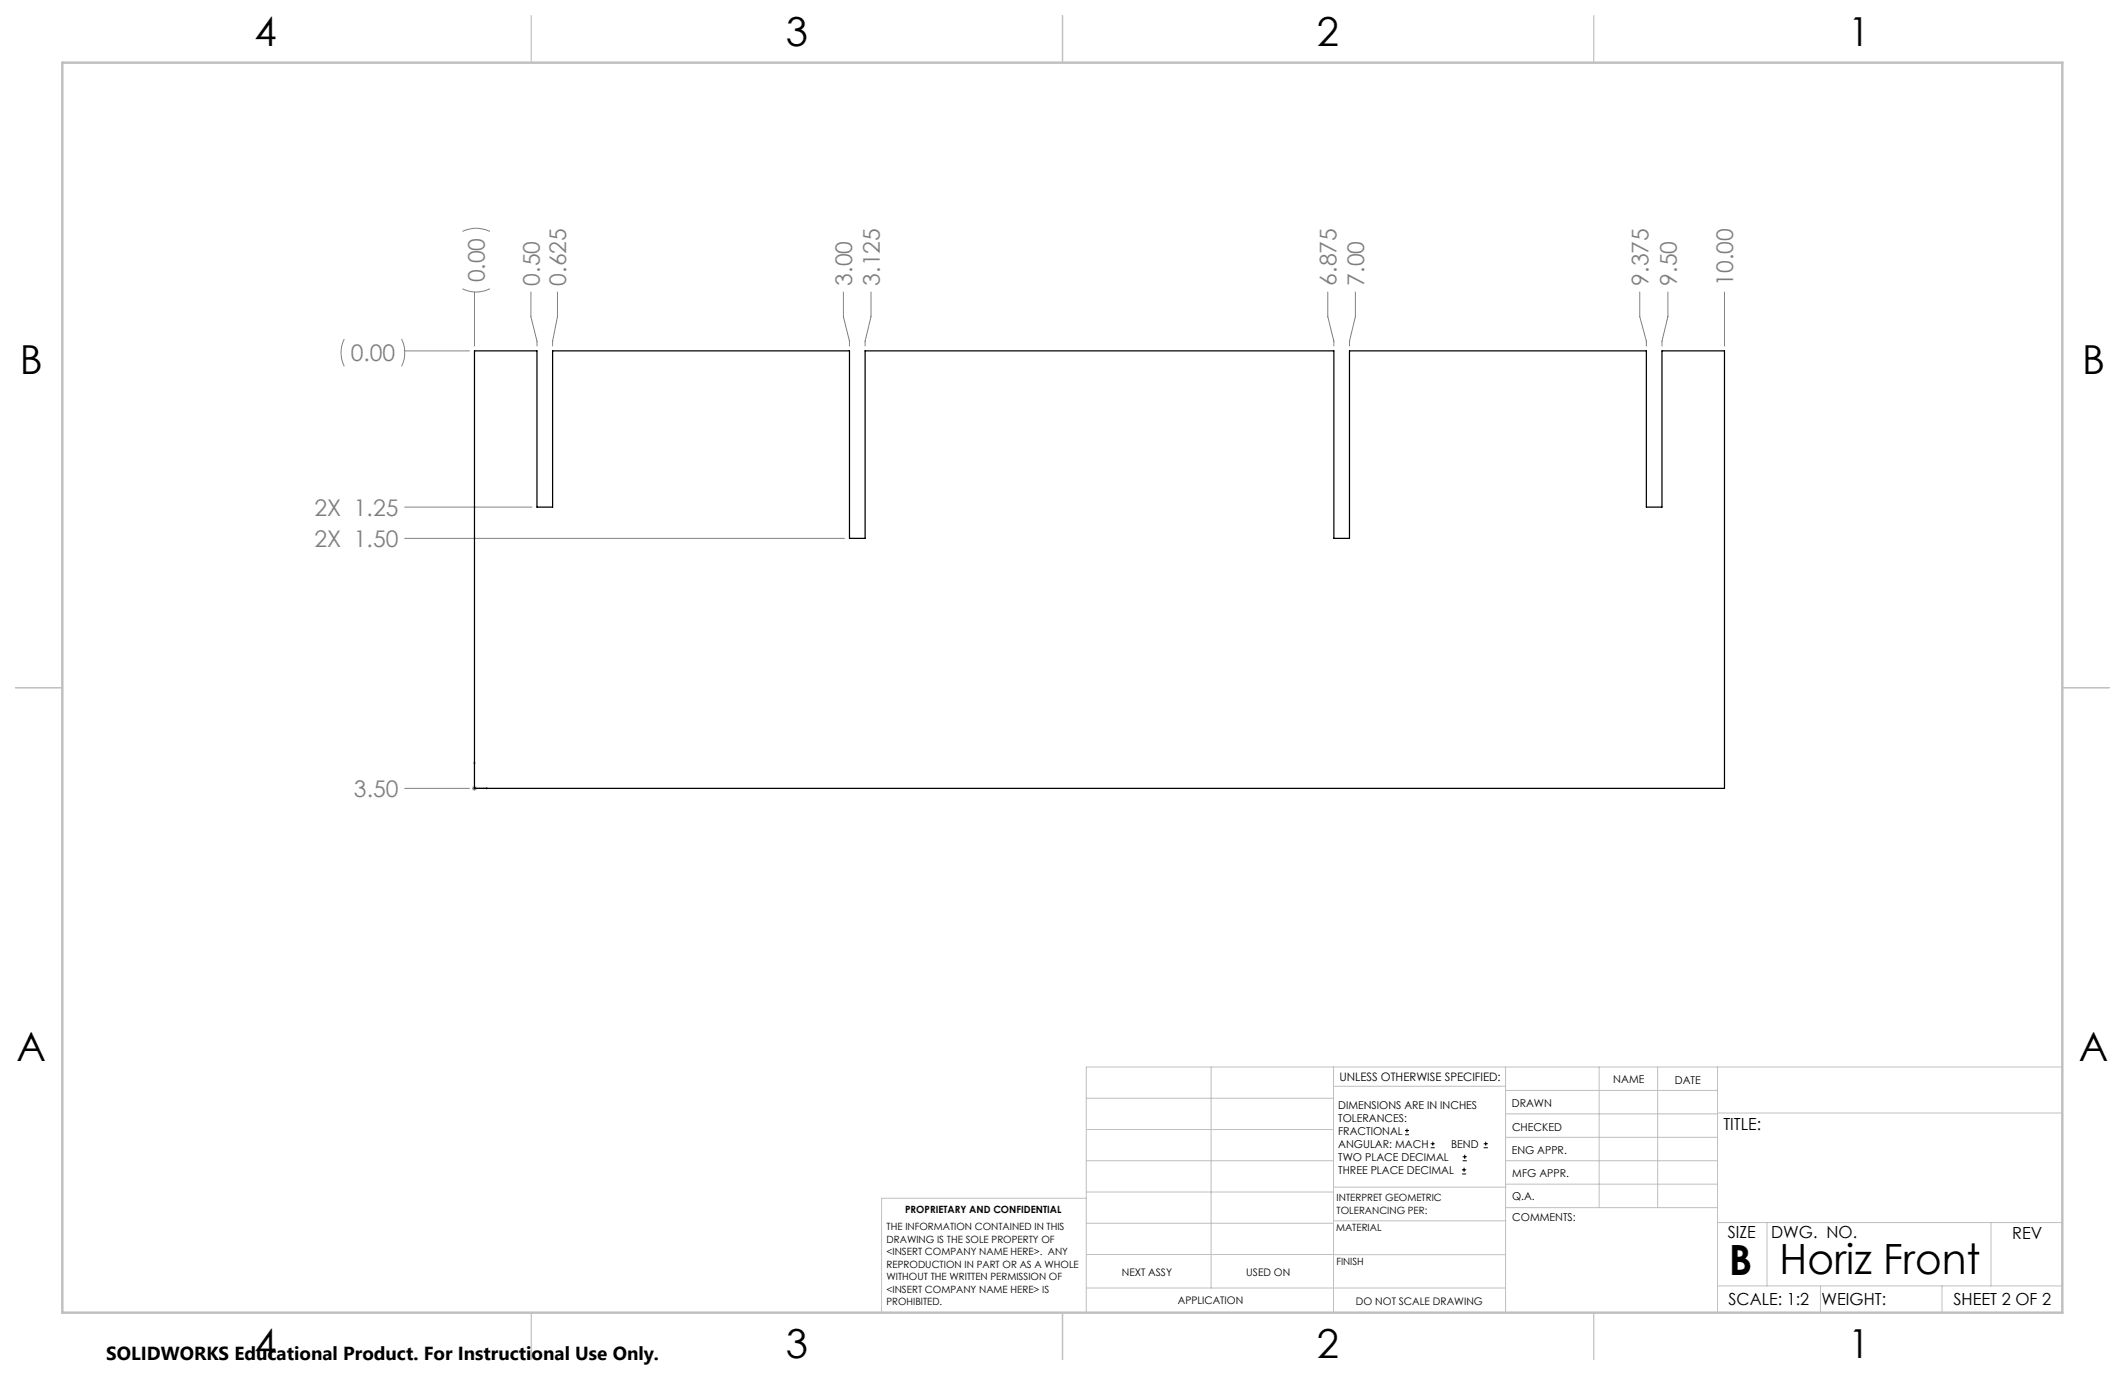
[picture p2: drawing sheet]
<svg xmlns="http://www.w3.org/2000/svg" width="432mm" height="279mm" viewBox="0 0 432 279" stroke-linecap="round" stroke-linejoin="round" font-family="sans-serif">
<g fill="none" stroke="#000" stroke-width=".2">
<path d="M285.5 230.6h.8M285.5 229.7h.8M285.9 229.3v.9M290.7 233.2h.8M290.7 232.4h.8M291.1 232v.8M297.1 238.5h.8M297.1 237.7h.8M297.2 235.9h.9M297.2 235.1h.9M297.5 237.3v.8M297.6 234.6v.9"/>
<path d="M301.5 233.2h.8M301.5 232.4h.8M301.9 232v.8"/>
</g>
<g fill="none" stroke="#808080" stroke-width=".2">
<path d="M94 58.7a6.1 6.1 0 0 0 5.6 0M94 47a6.4 6.4 0 0 1 5.6 0M96.4 59.3v11M107.9 59.3v5l1.2 5v1M113.3 59.3v5l-1 5v1M171.4 59.3v5l1.2 5v1M177 59.3v5l-1.2 5v1M269.8 59.3v5l1.2 5v1M275.4 59.3v5l-1.2 5v1M333.2 59.3v5l1.3 5v1M338.9 59.3v5l-1.2 5v1M350.4 59.3v11"/>
<path d="M70 68.9a6.1 6.1 0 0 0 0 5.5M81.6 68.9a6.4 6.4 0 0 1 0 5.5M82.2 71.3h13.2M82.2 103h25.9M82.2 109.4h89.4M96.1 159.8l.7 .7M96.4 159.7v1M96.8 159.8l-.7 .7M82.2 160.2h13.2M95.9 160.2h1"/>
</g>
<path d="M96.4 154.8v5.4h2.7M96.4 154.8l.1 .2h-.2zM98.8 160.1l.3 .1-.3 .1z" fill="none" stroke="#00f" stroke-width=".2"/>
<g fill="none" stroke="#c0c0c0" stroke-width=".2">
<path d="M246.1 216.8v44.9M271 216.8v49.9M305.9 216.8v49.9M324.9 216.8v28.6M336.8 216.8v28.6M349 216.8v49.9M419.1 216.8h-198.4v49.9M220.7 235.9h50.3M220.7 229.5h50.3M220.7 223.2h50.3M271 220.7h34.9M305.9 231.1h43.1"/>
<path d="M305.9 226.3h43.1M305.9 221.6h43.1M305.9 235.9h43.1M349 226.2h70.1M220.7 248.6h50.3M220.7 242.2h50.3M220.7 254.9h50.3M220.7 243.5h-41.6v23.2M271 255h34.9M271 248.1h35M271 241.2h35M305.9 240.6h43.1"/>
<path d="M306 245.4h43M349 248.4h70.1M359.1 248.4v12.9M404.6 248.4v12.9M220.7 261.7h85.2M349 261.3h70.1M369.9 261.3v5.4M394.6 261.3v5.4"/>
</g>
<path d="M108 3.2v9.5M215.9 3.2v9.5M323.8 3.2v9.5M3.1 139.7h9.6M419.1 139.7h9.5M108 266.7v9.6M215.9 266.7v9.6M323.8 266.7v9.6" fill="none" stroke="#c0c0c0" stroke-width=".25"/>
<path d="M12.7 12.7h406.4v254h-406.4z" fill="none" stroke="#c0c0c0" stroke-width=".5"/>
<path d="M98.8 160.1l.3 .1-.3 .1zM96.4 154.8l.1 .2h-.2z" fill="#00f"/>
<path d="M96.4 71.3h12.7v31.7h3.2v-31.7h60.3v38.1h3.2v-38.1h95.2v38.1h3.2v-38.1h60.3v31.7h3.2v-31.7h12.7v88.9h-254z" fill="none" stroke="#000" stroke-width=".25"/>
<g font-size="8.5">
<text x="351.3" y="259">B</text>
<text x="361.6" y="258.9">Horiz Front</text>
</g>
<g font-size="8.1">
<text x="51.7" y="9.3">4</text>
<text x="159.7" y="9.3">3</text>
<text x="267.6" y="9.3">2</text>
<text x="375.6" y="9.3">1</text>
<text x="4" y="76">B</text>
<text x="423.1" y="76">B</text>
<text x="3.3" y="215.7">A</text>
<text x="422.4" y="215.7">A</text>
<text x="51.7" y="276">4</text>
<text x="159.7" y="276">3</text>
<text x="267.6" y="276">2</text>
<text x="375.6" y="276">1</text>
</g>
<g font-size="4.7" fill="#808080">
<text x="98.5" y="57.4" transform="rotate(-90 98.5 57.4)">0.00</text>
<text x="109.7" y="58" transform="rotate(-90 109.7 58)">0.50</text>
<text x="115" y="58" transform="rotate(-90 115 58)">0.625</text>
<text x="173.2" y="58" transform="rotate(-90 173.2 58)">3.00</text>
<text x="178.8" y="58" transform="rotate(-90 178.8 58)">3.125</text>
<text x="271.6" y="58" transform="rotate(-90 271.6 58)">6.875</text>
<text x="277.2" y="58" transform="rotate(-90 277.2 58)">7.00</text>
<text x="335" y="58" transform="rotate(-90 335 58)">9.375</text>
<text x="340.7" y="58" transform="rotate(-90 340.7 58)">9.50</text>
<text x="352.2" y="58" transform="rotate(-90 352.2 58)">10.00</text>
<text x="71.3" y="73.4">0.00</text>
<text x="63.9" y="104.8">2X 1.25</text>
<text x="63.9" y="111.2">2X 1.50</text>
<text x="71.9" y="162">3.50</text>
</g>
<text font-size="3.8" x="21.6" y="276.3">SOLIDWORKS Educational Product. For Instructional Use Only.</text>
<g font-size="3.4">
<text x="350.2" y="229.5">TITLE:</text>
<text x="351.1" y="251.6">SIZE</text>
<text x="359.9" y="251.6">DWG. NO.</text>
<text x="408.9" y="251.7">REV</text>
<text x="351.2" y="265.2">SCALE: 1:2</text>
<text x="370.1" y="265.3">WEIGHT:</text>
<text x="396.9" y="265.2">SHEET 2 OF 2</text>
</g>
<text font-size="2.4" x="272.2" y="219.7">UNLESS OTHERWISE SPECIFIED:</text>
<g font-size="2.2">
<text x="327.8" y="220.1">NAME</text>
<text x="340.3" y="220.2">DATE</text>
<text x="271.9" y="225.3">DIMENSIONS ARE IN INCHES</text>
<text x="271.9" y="227.9">TOLERANCES:</text>
<text x="307.2" y="224.9">DRAWN</text>
<text x="271.9" y="230.6">FRACTIONAL</text>
<text x="271.9" y="233.2">ANGULAR: MACH</text>
<text x="294.9" y="233.2">BEND</text>
<text x="307.3" y="229.8">CHECKED</text>
<text x="271.9" y="235.9">TWO PLACE DECIMAL</text>
<text x="271.9" y="238.5">THREE PLACE DECIMAL</text>
<text x="307.2" y="234.5">ENG APPR.</text>
<text x="307.3" y="239.2">MFG APPR.</text>
<text x="307.3" y="243.9">Q.A.</text>
<text x="307.3" y="248.1">COMMENTS:</text>
</g>
<g font-size="2.1">
<text x="227.9" y="259.2">NEXT ASSY</text>
<text x="253.3" y="259.2">USED ON</text>
<text x="239.3" y="265">APPLICATION</text>
<text x="275.5" y="265.1">DO NOT SCALE DRAWING</text>
</g>
<g font-size="2">
<text x="271.6" y="244.1">INTERPRET GEOMETRIC</text>
<text x="180.2" y="250">THE INFORMATION CONTAINED IN THIS</text>
<text x="183.9" y="246.4">PROPRIETARY AND CONFIDENTIAL</text>
<text x="271.5" y="250.2">MATERIAL</text>
<text x="271.6" y="246.6">TOLERANCING PER:</text>
<text x="180.2" y="252.5">DRAWING IS THE SOLE PROPERTY OF</text>
<text x="180.2" y="255.1">&lt;INSERT COMPANY NAME HERE&gt;. ANY</text>
<text x="180.2" y="257.6">REPRODUCTION IN PART OR AS A WHOLE</text>
<text x="271.5" y="257">FINISH</text>
<text x="180.2" y="260.1">WITHOUT THE WRITTEN PERMISSION OF</text>
<text x="180.2" y="262.6">&lt;INSERT COMPANY NAME HERE&gt; IS</text>
<text x="180.2" y="265.2">PROHIBITED.</text>
</g>
</svg>
